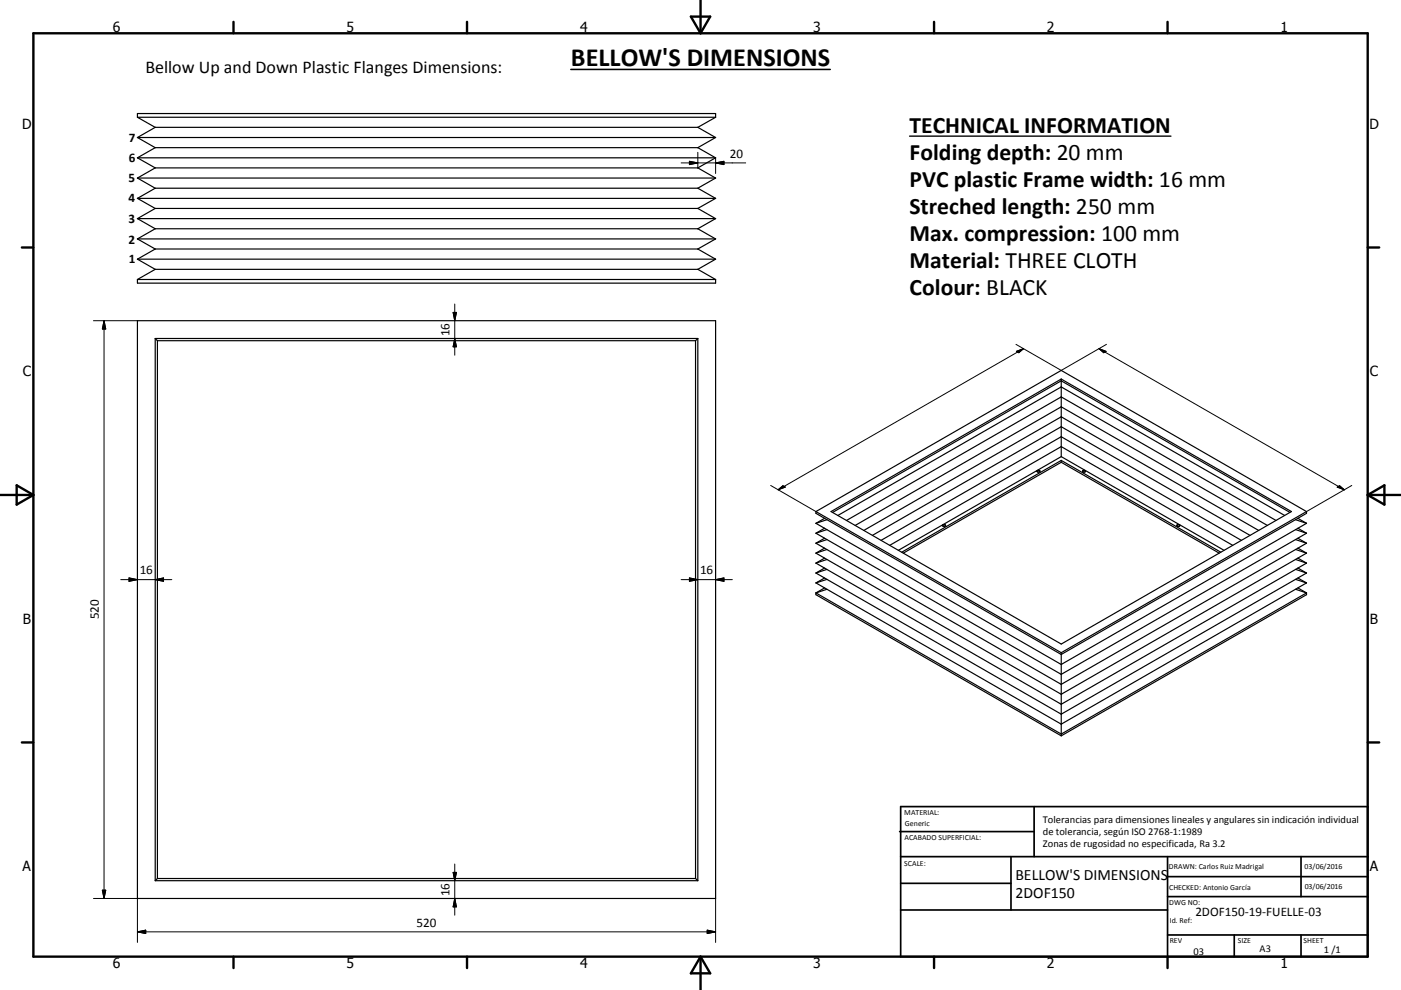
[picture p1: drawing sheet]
<svg xmlns="http://www.w3.org/2000/svg" width="420mm" height="297mm" viewBox="0 0 420 297" stroke-linecap="round" stroke-linejoin="round" font-family="sans-serif">
<g fill="none" stroke="#000" stroke-width=".36">
<path d="M41.2 35.2l5.3 3M41.2 35.2v-1.1h173.3v1.1M41.2 35.2h173.3M46.5 38.2l-5.3 3.1M46.5 38.2h162.7M209.2 38.2l5.3 3.1M214.5 35.2l-5.3 3M41.2 59.5l5.3 3M41.2 53.4l5.3 3.1M41.2 47.3l5.3 3.1M41.2 41.3l5.3 3M41.2 59.5h173.3"/>
<path d="M41.2 53.4h173.3M41.2 47.3h173.3M41.2 41.3h173.3M46.5 56.5l-5.3 3M46.5 50.4l-5.3 3M46.5 44.3l-5.3 3M46.5 56.5h162.7M46.5 50.4h162.7M46.5 44.3h162.7M209.2 56.5l5.3 3M209.2 50.4l5.3 3M209.2 44.3l5.3 3"/>
<path d="M214.5 59.5l-5.3 3M214.5 53.4l-5.3 3.1M214.5 47.3l-5.3 3.1M214.5 41.3l-5.3 3M41.2 77.8l5.3 3M41.2 71.7l5.3 3M41.2 65.6l5.3 3M41.2 77.8h173.3M41.2 71.7h173.3M41.2 65.6h173.3M46.5 74.7l-5.3 3.1M46.5 68.6l-5.3 3.1"/>
<path d="M46.5 62.5l-5.3 3.1M46.5 74.7h162.7M46.5 68.6h162.7M46.5 62.5h162.7M209.2 74.7l5.3 3.1M209.2 68.6l5.3 3.1M209.2 62.5l5.3 3.1M214.5 77.8l-5.3 3M214.5 71.7l-5.3 3M214.5 65.6l-5.3 3M41.2 83.9v1h173.3v-1M41.2 96.2h173.3v173.4h-173.3z"/>
<path d="M41.2 83.9h173.3M46.5 80.8l-5.3 3.1M46.5 80.8h162.7M209.2 80.8l5.3 3.1M46.5 101.6v162.6M46.5 101.6l.7 .6M46.5 101.6h162.7M47.2 102.2v161.4M47.2 102.2h161.3M208.5 102.2v161.4M209.2 101.6l-.7 .6M209.2 101.6v162.6"/>
<path d="M318.2 113.7v23.3M318.2 138.1v.6M318.2 138.1l47.8 27.6M318.2 138.1l-47.8 27.6M318.2 137l-48.9 28.1M318.2 138.7l47.3 27.2M318.2 137l48.8 28.1M318.2 138.7l-47.4 27.2M244.6 160l73.6 42.3 73.5-42.3M244.6 157l73.6 42.3 73.5-42.3M244.6 153.5v.5l73.6 42.3 73.5-42.3v-.5M244.6 153.5l73.6 42.3"/>
<path d="M244.6 153.5l73.6-42.4 73.5 42.4M247.2 155.5l-2.6 1.5M247.2 158.5l-2.6 1.5M247.9 158.9l-3.3 1.1M247.9 155.9l-3.3 1.1M249.1 153.5l69.1-39.8 69 39.8-69 39.7zM249.6 153.7l68.6-39.4 68.5 39.4M251.2 154.6l67-38.5 67 38.5M253.8 156.1l64.4-37 64.4 37M256.4 157.6l61.8-35.5 61.8 35.5M259 159.1l59.2-34.1 59.2 34.1M282.6 157.5h.1a.37 .37 0 0 1 .5-.1 .37 .37 0 0 1 .2 .4 .43 .43 0 0 1-.5 .1 .43 .43 0 0 1-.3-.4z"/>
<path d="M310.9 141.3a.4 .4 0 0 1 .5-.2 .4 .4 0 0 1 .3 .5 .43 .43 0 0 1-.5 .1 .43 .43 0 0 1-.3-.4zM324.6 141.3a.4 .4 0 0 1 .5-.3 .4 .4 0 0 1 .2 .6 .43 .43 0 0 1-.4 .1 .43 .43 0 0 1-.3-.4zM352.9 157.5a.41 .41 0 0 1 .5-.2 .41 .41 0 0 1 .2 .5 .44 .44 0 0 1-.5 .1 .44 .44 0 0 1-.2-.4zM388.4 158.9l3.3 1.1M388.4 155.9l3.3 1.1M389.1 155.5l2.6 1.5M389.1 158.5l2.6 1.5M391.7 153.5l-73.5 42.3M244.6 177.9l73.6 42.3 73.5-42.3M244.6 174.9l73.6 42.4 73.5-42.4M244.6 171.9l73.6 42.4 73.5-42.4M244.6 168.9l73.6 42.4 73.5-42.4"/>
<path d="M244.6 165.9l73.6 42.4 73.5-42.4M244.6 163l73.6 42.3 73.5-42.3M244.6 177.9v.5l73.6 42.4M247.2 173.4l-2.6 1.5M247.2 161.5l-2.6 1.5M247.2 164.4l-2.6 1.5M247.2 167.4l-2.6 1.5M247.2 170.4l-2.6 1.5M247.2 176.4l-2.6 1.5M247.9 176.8l-3.3 1.1M247.9 173.8l-3.3 1.1M247.9 170.8l-3.3 1.1"/>
<path d="M247.9 167.9l-3.3 1M247.9 164.9l-3.3 1M247.9 161.9l-3.3 1.1M261.6 160.6l56.6-32.6 56.6 32.6M264.2 162.1l54-31.1 54 31.1M266.7 163.6l51.5-29.6 51.4 29.6M388.4 176.8l3.3 1.1M388.4 173.8l3.3 1.1M388.4 170.8l3.3 1.1M388.4 167.9l3.3 1M388.4 164.9l3.3 1M388.4 161.9l3.3 1.1"/>
<path d="M389.1 161.5l2.6 1.5M389.1 164.4l2.6 1.5M389.1 167.4l2.6 1.5M389.1 170.4l2.6 1.5M389.1 173.4l2.6 1.5M389.1 176.4l2.6 1.5M391.7 177.9v.5l-73.5 42.4M318.2 195.8v25M46.5 264.2h162.7M47.2 263.6l-.7 .6M47.2 263.6h161.3M208.5 263.6l.7 .6"/>
</g>
<g fill="none" stroke="#000" stroke-width=".71">
<path d="M10 10h400v277h-400zM70 6.6v3.4M140 6.6v3.4M207.1 5h5.8l-2.9 5zM210 0v10M280 6.6v3.4M350 6.6v3.4M6.6 74.2h3.4M410 74.2h3.5M0 148.5h10M5 145.6l5 2.9-5 2.9zM410 148.5h10.1"/>
<path d="M410 148.5l5.1-2.9v5.8zM6.6 222.7h3.4M410 222.7h3.5M70 287v3.4M140 287v3.4M210 287v10M210 287l2.9 5h-5.8zM280 287v3.4M350 287v3.4"/>
</g>
<g fill="none" stroke="#000" stroke-width=".51">
<path d="M269.7 249.5h40.3M270 242h140v45h-140zM270 257h140M303.1 257v16M310 242v15M350 257v30M390.1 257v12M270 265h33.1M270 273h80M350 269h60M350 263h60M350 280.5h60"/>
<path d="M370 280.5v6.5M390.1 280.5v6.5"/>
</g>
<path d="M272.7 40.8h78.4" fill="none" stroke="#000" stroke-width=".41"/>
<path d="M171.1 20.8h77.8" fill="none" stroke="#000" stroke-width=".46"/>
<g fill="none" stroke="#000" stroke-width=".3">
<path d="M204.2 48.9h19.4M206.7 48.4l2.5 .5-2.5 .5zM209.2 45.7v4.7M214.5 48.9l2.5-.5v1zM214.5 47.3v4.7M28 96.2h13.2M31.2 96.2v173.4M31.2 96.2l.5 2.5h-1zM135.9 93.7h.9l-.5 2.5zM136.3 91.2v15.4M136.3 101.6l.5 2.4h-.9zM304.6 103.3l13.6 7.8 13.5-7.8"/>
<path d="M304.7 105.4l2.2-.8-1.5 1.2zM306.9 104.6l-73.6 42.3M329.5 104.6l73.5 42.3M329.5 104.6l2.1 .8-.7 .4zM231.1 145.6l13.5 7.9M233.3 146.9l1.4-1.2 .7 .4zM400.9 146.1l.7-.4 1.4 1.2zM405.3 145.6l-13.6 7.9M36.2 173.9h15.3M38.7 173.4l2.5 .5-2.5 .5zM46.5 173.9l2.5-.5v1zM204.2 173.9h15.4"/>
<path d="M206.7 173.4l2.5 .5-2.5 .5zM214.5 173.9l2.5-.5v1zM136.3 259.2v15.4M28 269.6h13.2v13.1M30.7 267.1h1l-.5 2.5zM41.2 279.6h173.3M41.2 279.6l2.5-.5v1zM135.9 261.7h.9l-.5 2.5zM136.3 269.6l.5 2.5h-.9zM212 279.1l2.5 .5-2.5 .5zM214.5 269.6v13.1"/>
</g>
<g fill="#000" stroke="#000" stroke-width=".3">
<path d="M206.7 48.4l2.5 .5-2.5 .5zM214.5 48.9l2.5-.5v1zM31.2 96.2l.5 2.5h-1zM135.9 93.7h.9l-.5 2.5zM136.3 101.6l.5 2.4h-.9zM304.7 105.4l2.2-.8-1.5 1.2zM329.5 104.6l2.1 .8-.7 .4zM233.3 146.9l1.4-1.2 .7 .4zM400.9 146.1l.7-.4 1.4 1.2zM38.7 173.4l2.5 .5-2.5 .5zM46.5 173.9l2.5-.5v1zM206.7 173.4l2.5 .5-2.5 .5z"/>
<path d="M214.5 173.9l2.5-.5v1zM30.7 267.1h1l-.5 2.5zM41.2 279.6l2.5-.5v1zM135.9 261.7h.9l-.5 2.5zM136.3 269.6l.5 2.5h-.9zM212 279.1l2.5 .5-2.5 .5z"/>
</g>
<text font-size="7.9" x="171.1" y="19.7">BELLOW'S DIMENSIONS</text>
<g font-size="7.1">
<text x="272.7" y="39.8">TECHNICAL INFORMATION</text>
<text x="272.7" y="47.9">Folding depth: 20 mm</text>
<text x="272.7" y="56">PVC plastic Frame width: 16 mm</text>
<text x="272.7" y="64.2">Streched length: 250 mm</text>
<text x="272.7" y="72.2">Max. compression: 100 mm</text>
<text x="272.7" y="80.3">Material: THREE CLOTH</text>
<text x="272.7" y="88.4">Colour: BLACK</text>
</g>
<text font-size="5.4" x="43.6" y="21.8">Bellow Up and Down Plastic Flanges Dimensions:</text>
<g font-size="4.7">
<text x="304.5" y="263.9">BELLOW'S DIMENSIONS</text>
<text x="304.5" y="269.3">2DOF150</text>
</g>
<g font-size="4.2">
<text x="33.9" y="9.6">6</text>
<text x="103.9" y="9.6">5</text>
<text x="173.9" y="9.6">4</text>
<text x="243.8" y="9.6">3</text>
<text x="313.9" y="9.6">2</text>
<text x="383.9" y="9.6">1</text>
<text x="6.7" y="38.7">D</text>
<text x="410.5" y="38.7">D</text>
<text x="6.9" y="112.9">C</text>
<text x="410.7" y="112.9">C</text>
<text x="6.9" y="187.1">B</text>
<text x="410.7" y="187.1">B</text>
<text x="6.8" y="261.4">A</text>
<text x="410.7" y="261.4">A</text>
<text x="33.9" y="290.4">6</text>
<text x="103.9" y="290.4">5</text>
<text x="173.9" y="290.4">4</text>
<text x="243.8" y="290.4">3</text>
<text x="313.9" y="290.4">2</text>
<text x="383.9" y="290.4">1</text>
</g>
<g font-size="3.9">
<text x="38.6" y="42.6">7</text>
<text x="218.8" y="47.3">20</text>
<text x="38.6" y="48.7">6</text>
<text x="38.5" y="54.5">5</text>
<text x="38.5" y="60.7">4</text>
<text x="38.5" y="67">3</text>
<text x="38.5" y="73.1">2</text>
<text x="38.6" y="78.9">1</text>
<text x="134.8" y="100.9" transform="rotate(-90 134.8 100.9)">16</text>
<text x="41.9" y="172.3">16</text>
<text x="209.9" y="172.3">16</text>
<text x="29.6" y="185.8" transform="rotate(-90 29.6 185.8)">520</text>
<text x="134.8" y="268.9" transform="rotate(-90 134.8 268.9)">16</text>
<text x="358.4" y="274.9">2DOF150-19-FUELLE-03</text>
<text x="124.9" y="278">520</text>
</g>
<g font-size="3.1">
<text x="312.7" y="246.8">Tolerancias para dimensiones lineales y angulares sin indicación individual</text>
<text x="312.7" y="250.4">de tolerancia, según ISO 2768-1:1989</text>
<text x="312.7" y="254">Zonas de rugosidad no especificada, Ra 3.2</text>
<text x="357.8" y="286.5">03</text>
<text x="377.6" y="285.6">A3</text>
<text x="396.9" y="285.9">1 /1</text>
</g>
<g font-size="2.4">
<text x="271.1" y="244.4">MATERIAL:</text>
<text x="271.2" y="252">ACABADO SUPERFICIAL:</text>
<text x="271.3" y="247.9">Generic</text>
<text x="271.1" y="259.7">SCALE:</text>
<text x="350.4" y="260.8">DRAWN: Carlos Ruiz Madrigal</text>
<text x="391.1" y="260.6">03/06/2016</text>
<text x="350.5" y="267">CHECKED: Antonio García</text>
<text x="391.2" y="266.7">03/06/2016</text>
<text x="350.5" y="271.4">DWG NO:</text>
<text x="350.7" y="276.9">Id. Ref:</text>
<text x="350.7" y="282.8">REV</text>
<text x="371.1" y="282.9">SIZE</text>
<text x="390.8" y="283">SHEET</text>
</g>
</svg>
